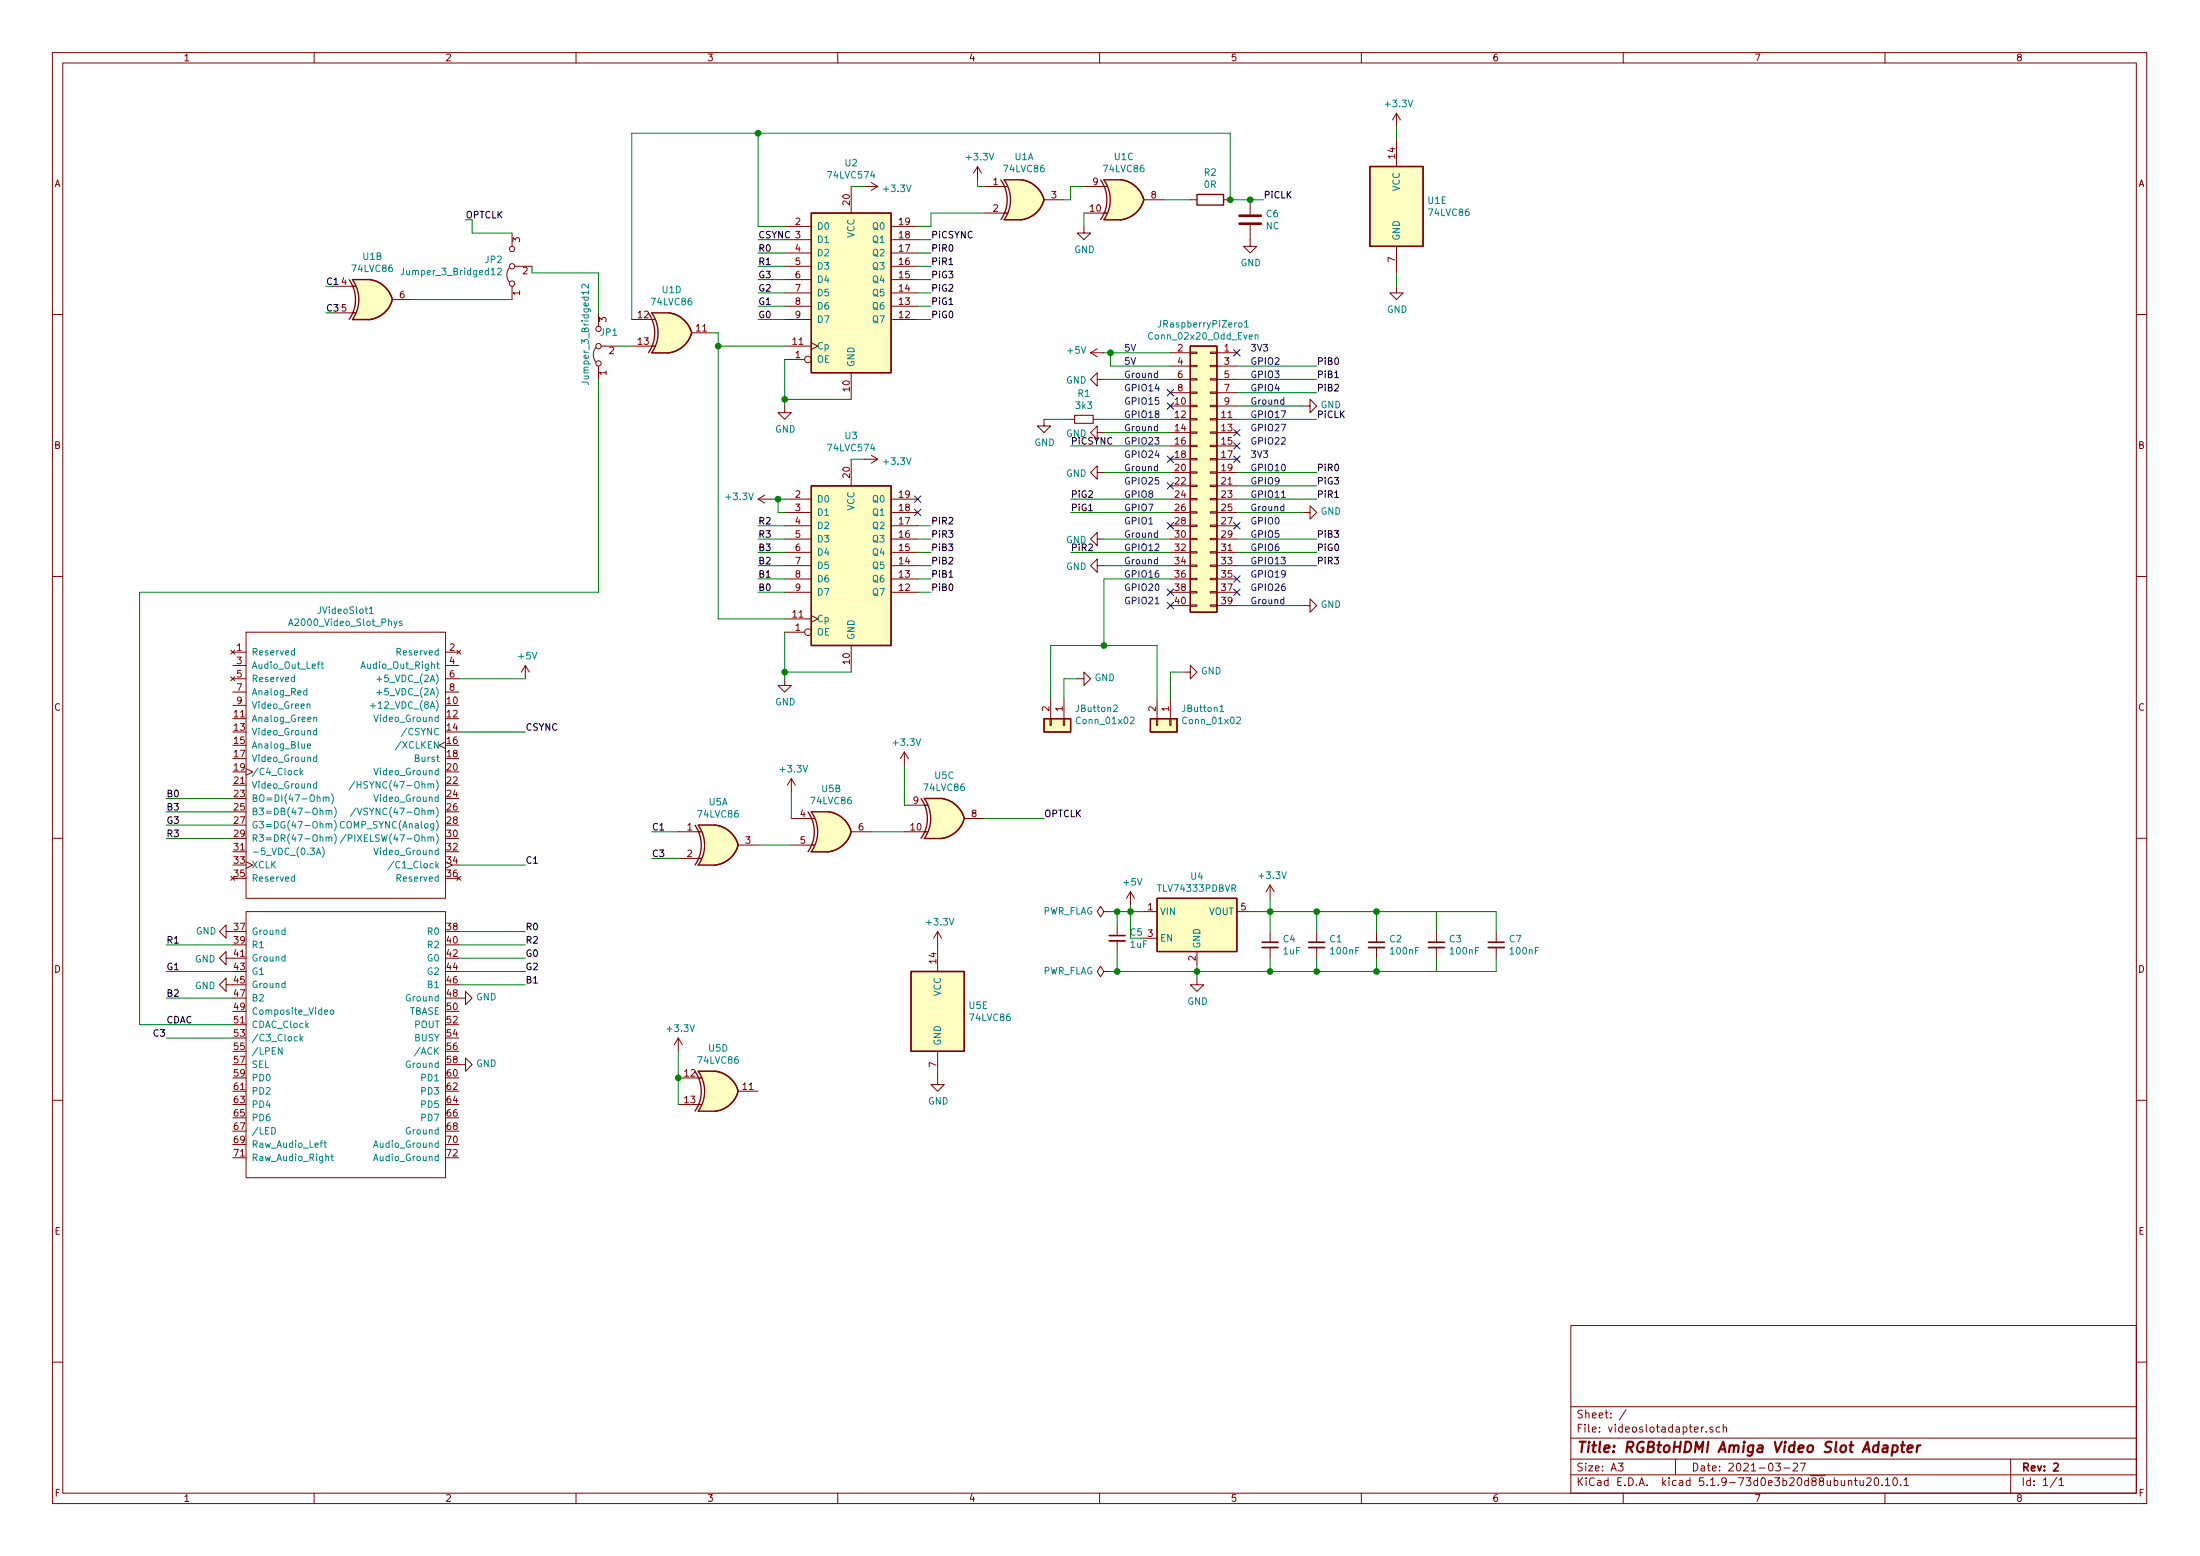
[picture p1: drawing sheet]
EESchema Schematic File Version 4
EELAYER 30 0
EELAYER END
$Descr A3 16535 11693
encoding utf-8
Sheet 1 1
Title "RGBtoHDMI Amiga Video Slot Adapter"
Date "2021-03-27"
Rev "2"
Comp ""
Comment1 ""
Comment2 ""
Comment3 ""
Comment4 ""
$EndDescr
$Comp
L power:GND #PWR0101
U 1 1
P 1750 7000
F 0 "#PWR0101" H 1750 6750 50  0001 C CNN
F 1 "GND" V 1750 6800 50  0000 C CNN
F 2 "" H 1750 7000 50  0001 C CNN
F 3 "" H 1750 7000 50  0001 C CNN
	1    1750 7000
	0    1    -1   0   
$EndComp
$Comp
L power:+5V #PWR0102
U 1 1
P 3950 5100
F 0 "#PWR0102" H 3950 4950 50  0001 C CNN
F 1 "+5V" H 3965 5273 50  0000 C CNN
F 2 "" H 3950 5100 50  0001 C CNN
F 3 "" H 3950 5100 50  0001 C CNN
	1    3950 5100
	1    0    0    -1  
$EndComp
Text Label 1250 7700 0    50   ~ 0
CDAC
Text Label 3950 7000 0    50   ~ 0
R0
Text Label 1250 7100 0    50   ~ 0
R1
Text Label 3950 7100 0    50   ~ 0
R2
Text Label 1250 6300 0    50   ~ 0
R3
Text Label 1250 6000 0    50   ~ 0
B0
Text Label 3950 7400 0    50   ~ 0
B1
Text Label 1250 7500 0    50   ~ 0
B2
Text Label 1250 6100 0    50   ~ 0
B3
Text Label 3950 7200 0    50   ~ 0
G0
Text Label 1250 7300 0    50   ~ 0
G1
Text Label 3950 7300 0    50   ~ 0
G2
Text Label 1250 6200 0    50   ~ 0
G3
Text Label 3950 5500 0    50   ~ 0
CSYNC
$Comp
L power:+5V #PWR0103
U 1 1
P 8300 2650
F 0 "#PWR0103" H 8300 2500 50  0001 C CNN
F 1 "+5V" V 8315 2778 50  0000 L CNN
F 2 "" H 8300 2650 50  0001 C CNN
F 3 "" H 8300 2650 50  0001 C CNN
	1    8300 2650
	0    -1   -1   0   
$EndComp
$Comp
L power:GND #PWR0104
U 1 1
P 8300 2850
F 0 "#PWR0104" H 8300 2600 50  0001 C CNN
F 1 "GND" V 8305 2722 50  0000 R CNN
F 2 "" H 8300 2850 50  0001 C CNN
F 3 "" H 8300 2850 50  0001 C CNN
	1    8300 2850
	0    1    1    0   
$EndComp
$Comp
L power:GND #PWR0105
U 1 1
P 9800 3050
F 0 "#PWR0105" H 9800 2800 50  0001 C CNN
F 1 "GND" V 9805 2922 50  0000 R CNN
F 2 "" H 9800 3050 50  0001 C CNN
F 3 "" H 9800 3050 50  0001 C CNN
	1    9800 3050
	0    -1   -1   0   
$EndComp
NoConn ~ 9300 2650
NoConn ~ 9300 3450
$Comp
L 74xx:74HC86 U1
U 1 1
P 7700 1500
F 0 "U1" H 7700 1825 50  0000 C CNN
F 1 "74LVC86" H 7700 1734 50  0000 C CNN
F 2 "Package_SO:TSSOP-14_4.4x5mm_P0.65mm" H 7700 1500 50  0001 C CNN
F 3 "http://www.ti.com/lit/gpn/sn74HC86" H 7700 1500 50  0001 C CNN
	1    7700 1500
	1    0    0    -1  
$EndComp
$Comp
L 74xx:74HC86 U1
U 3 1
P 8450 1500
F 0 "U1" H 8450 1825 50  0000 C CNN
F 1 "74LVC86" H 8450 1734 50  0000 C CNN
F 2 "Package_SO:TSSOP-14_4.4x5mm_P0.65mm" H 8450 1500 50  0001 C CNN
F 3 "http://www.ti.com/lit/gpn/sn74HC86" H 8450 1500 50  0001 C CNN
	3    8450 1500
	1    0    0    -1  
$EndComp
$Comp
L 74xx:74HC86 U1
U 4 1
P 5050 2500
F 0 "U1" H 5050 2825 50  0000 C CNN
F 1 "74LVC86" H 5050 2734 50  0000 C CNN
F 2 "Package_SO:TSSOP-14_4.4x5mm_P0.65mm" H 5050 2500 50  0001 C CNN
F 3 "http://www.ti.com/lit/gpn/sn74HC86" H 5050 2500 50  0001 C CNN
	4    5050 2500
	1    0    0    -1  
$EndComp
$Comp
L 74xx:74HC86 U1
U 5 1
P 10500 1550
F 0 "U1" H 10730 1596 50  0000 L CNN
F 1 "74LVC86" H 10730 1505 50  0000 L CNN
F 2 "Package_SO:TSSOP-14_4.4x5mm_P0.65mm" H 10500 1550 50  0001 C CNN
F 3 "http://www.ti.com/lit/gpn/sn74HC86" H 10500 1550 50  0001 C CNN
	5    10500 1550
	1    0    0    -1  
$EndComp
$Comp
L 74xx:74HCT574 U3
U 1 1
P 6400 4250
F 0 "U3" H 6400 5228 50  0000 C CNN
F 1 "74LVC574" H 6400 5137 50  0000 C CNN
F 2 "Package_SO:TSSOP-20_4.4x6.5mm_P0.65mm" H 6400 4250 50  0001 C CNN
F 3 "http://www.ti.com/lit/gpn/sn74HCT574" H 6400 4250 50  0001 C CNN
	1    6400 4250
	1    0    0    -1  
$EndComp
$Comp
L 74xx:74HCT574 U2
U 1 1
P 6400 2200
F 0 "U2" H 6400 3178 50  0000 C CNN
F 1 "74LVC574" H 6400 3087 50  0000 C CNN
F 2 "Package_SO:TSSOP-20_4.4x6.5mm_P0.65mm" H 6400 2200 50  0001 C CNN
F 3 "http://www.ti.com/lit/gpn/sn74HCT574" H 6400 2200 50  0001 C CNN
	1    6400 2200
	1    0    0    -1  
$EndComp
Wire Wire Line
	5400 4650 5400 2600
Wire Wire Line
	5400 2600 5900 2600
Wire Wire Line
	5400 4650 5900 4650
$Comp
L power:GND #PWR0112
U 1 1
P 5900 3050
F 0 "#PWR0112" H 5900 2800 50  0001 C CNN
F 1 "GND" H 5905 2877 50  0000 C CNN
F 2 "" H 5900 3050 50  0001 C CNN
F 3 "" H 5900 3050 50  0001 C CNN
	1    5900 3050
	1    0    0    -1  
$EndComp
Wire Wire Line
	6400 3000 5900 3000
Wire Wire Line
	5900 3000 5900 3050
Wire Wire Line
	5900 2700 5900 3000
Connection ~ 5900 3000
$Comp
L power:GND #PWR0113
U 1 1
P 5900 5100
F 0 "#PWR0113" H 5900 4850 50  0001 C CNN
F 1 "GND" H 5905 4927 50  0000 C CNN
F 2 "" H 5900 5100 50  0001 C CNN
F 3 "" H 5900 5100 50  0001 C CNN
	1    5900 5100
	1    0    0    -1  
$EndComp
Wire Wire Line
	5900 4750 5900 5050
Wire Wire Line
	6400 5050 5900 5050
Connection ~ 5900 5050
Wire Wire Line
	5900 5050 5900 5100
$Comp
L power:+3.3V #PWR0114
U 1 1
P 6500 1400
F 0 "#PWR0114" H 6500 1250 50  0001 C CNN
F 1 "+3.3V" V 6515 1528 50  0000 L CNN
F 2 "" H 6500 1400 50  0001 C CNN
F 3 "" H 6500 1400 50  0001 C CNN
	1    6500 1400
	0    1    1    0   
$EndComp
$Comp
L power:+3.3V #PWR0115
U 1 1
P 6500 3450
F 0 "#PWR0115" H 6500 3300 50  0001 C CNN
F 1 "+3.3V" V 6515 3578 50  0000 L CNN
F 2 "" H 6500 3450 50  0001 C CNN
F 3 "" H 6500 3450 50  0001 C CNN
	1    6500 3450
	0    1    1    0   
$EndComp
Wire Wire Line
	6400 3450 6500 3450
Wire Wire Line
	6400 1400 6500 1400
Text Label 5700 4450 0    50   ~ 0
B0
Text Label 5700 4350 0    50   ~ 0
B1
Text Label 5700 4250 0    50   ~ 0
B2
Text Label 5700 4150 0    50   ~ 0
B3
Text Label 5700 4050 0    50   ~ 0
R3
Text Label 5700 3950 0    50   ~ 0
R2
Text Label 5700 2000 0    50   ~ 0
R1
Text Label 5700 1900 0    50   ~ 0
R0
Text Label 5700 2400 0    50   ~ 0
G0
Text Label 5700 2300 0    50   ~ 0
G1
Text Label 5700 2200 0    50   ~ 0
G2
Text Label 5700 2100 0    50   ~ 0
G3
Connection ~ 5400 2600
Wire Wire Line
	5700 1000 5700 1700
Wire Wire Line
	5700 1700 5900 1700
Connection ~ 5700 1000
$Comp
L power:+3.3V #PWR0117
U 1 1
P 5800 3750
F 0 "#PWR0117" H 5800 3600 50  0001 C CNN
F 1 "+3.3V" V 5815 3878 50  0000 L CNN
F 2 "" H 5800 3750 50  0001 C CNN
F 3 "" H 5800 3750 50  0001 C CNN
	1    5800 3750
	0    -1   -1   0   
$EndComp
Wire Wire Line
	5700 2100 5900 2100
Wire Wire Line
	5700 2200 5900 2200
Wire Wire Line
	5700 2300 5900 2300
Wire Wire Line
	5700 2400 5900 2400
Wire Wire Line
	5700 3950 5900 3950
Wire Wire Line
	5700 4050 5900 4050
Wire Wire Line
	5700 4150 5900 4150
Wire Wire Line
	5700 4250 5900 4250
Wire Wire Line
	5700 4350 5900 4350
Wire Wire Line
	5700 4450 5900 4450
Text Label 5700 1800 0    50   ~ 0
CSYNC
Wire Wire Line
	5700 2000 5900 2000
Text Label 7000 2400 0    50   ~ 0
PiG0
Text Label 7000 2300 0    50   ~ 0
PiG1
Text Label 7000 2200 0    50   ~ 0
PiG2
Text Label 7000 2100 0    50   ~ 0
PiG3
Text Label 7000 1800 0    50   ~ 0
PiCSYNC
Wire Wire Line
	6900 1700 7000 1700
Wire Wire Line
	6900 2000 7000 2000
Wire Wire Line
	6900 2100 7000 2100
Wire Wire Line
	6900 2200 7000 2200
Wire Wire Line
	6900 2300 7000 2300
Wire Wire Line
	6900 2400 7000 2400
Text Label 7000 1900 0    50   ~ 0
PiR0
Text Label 7000 2000 0    50   ~ 0
PiR1
Text Label 7000 3950 0    50   ~ 0
PiR2
Text Label 7000 4050 0    50   ~ 0
PiR3
Text Label 7000 4150 0    50   ~ 0
PiB3
Text Label 7000 4250 0    50   ~ 0
PiB2
Text Label 7000 4350 0    50   ~ 0
PiB1
Text Label 7000 4450 0    50   ~ 0
PiB0
Wire Wire Line
	6900 3950 7000 3950
Wire Wire Line
	6900 4050 7000 4050
Wire Wire Line
	6900 4150 7000 4150
Wire Wire Line
	6900 4250 7000 4250
Wire Wire Line
	6900 4350 7000 4350
Wire Wire Line
	6900 4450 7000 4450
Text Label 9500 1500 0    50   ~ 0
PiCLK
Text Label 9900 4250 0    50   ~ 0
PiR3
Text Label 8050 4150 0    50   ~ 0
PiR2
Text Label 9900 3750 0    50   ~ 0
PiR1
Text Label 9900 3550 0    50   ~ 0
PiR0
Text Label 9900 3650 0    50   ~ 0
PiG3
Text Label 8050 3750 0    50   ~ 0
PiG2
Text Label 8050 3850 0    50   ~ 0
PiG1
Text Label 9900 4150 0    50   ~ 0
PiG0
Text Label 9900 4050 0    50   ~ 0
PiB3
Text Label 9900 2950 0    50   ~ 0
PiB2
Text Label 9900 2850 0    50   ~ 0
PiB1
Text Label 9900 2750 0    50   ~ 0
PiB0
Text Notes 9400 2650 0    50   ~ 0
3V3
Text Label 8050 3350 0    50   ~ 0
PiCSYNC
Text Label 9900 3150 0    50   ~ 0
PiCLK
NoConn ~ 9300 3250
$Comp
L Regulator_Linear:MIC5504-3.3YM5 U4
U 1 1
P 9000 6950
F 0 "U4" H 9000 7317 50  0000 C CNN
F 1 "TLV74333PDBVR" H 9000 7226 50  0000 C CNN
F 2 "Package_TO_SOT_SMD:SOT-23-5_HandSoldering" H 9000 6550 50  0001 C CNN
F 3 "http://ww1.microchip.com/downloads/en/DeviceDoc/MIC550X.pdf" H 8750 7200 50  0001 C CNN
	1    9000 6950
	1    0    0    -1  
$EndComp
$Comp
L power:GND #PWR0120
U 1 1
P 10500 2150
F 0 "#PWR0120" H 10500 1900 50  0001 C CNN
F 1 "GND" H 10505 1977 50  0000 C CNN
F 2 "" H 10500 2150 50  0001 C CNN
F 3 "" H 10500 2150 50  0001 C CNN
	1    10500 2150
	1    0    0    -1  
$EndComp
$Comp
L power:+3.3V #PWR0121
U 1 1
P 10500 950
F 0 "#PWR0121" H 10500 800 50  0001 C CNN
F 1 "+3.3V" H 10515 1123 50  0000 C CNN
F 2 "" H 10500 950 50  0001 C CNN
F 3 "" H 10500 950 50  0001 C CNN
	1    10500 950 
	1    0    0    -1  
$EndComp
Wire Wire Line
	10500 950  10500 1050
Wire Wire Line
	10500 2050 10500 2150
$Comp
L power:+5V #PWR0122
U 1 1
P 8500 6800
F 0 "#PWR0122" H 8500 6650 50  0001 C CNN
F 1 "+5V" H 8515 6973 50  0000 C CNN
F 2 "" H 8500 6800 50  0001 C CNN
F 3 "" H 8500 6800 50  0001 C CNN
	1    8500 6800
	1    0    0    -1  
$EndComp
Wire Wire Line
	8500 6800 8500 6850
Wire Wire Line
	8500 6850 8600 6850
$Comp
L power:GND #PWR0123
U 1 1
P 9000 7350
F 0 "#PWR0123" H 9000 7100 50  0001 C CNN
F 1 "GND" H 9005 7177 50  0000 C CNN
F 2 "" H 9000 7350 50  0001 C CNN
F 3 "" H 9000 7350 50  0001 C CNN
	1    9000 7350
	1    0    0    -1  
$EndComp
Wire Wire Line
	9000 7250 9000 7300
Wire Wire Line
	8600 7050 8500 7050
Wire Wire Line
	8500 7050 8500 6850
Connection ~ 8500 6850
Wire Wire Line
	9000 7300 9550 7300
Connection ~ 9000 7300
Wire Wire Line
	9000 7300 9000 7350
$Comp
L Device:C_Small C4
U 1 1
P 9550 7100
F 0 "C4" H 9642 7146 50  0000 L CNN
F 1 "1uF" H 9642 7055 50  0000 L CNN
F 2 "Capacitor_SMD:C_0805_2012Metric_Pad1.18x1.45mm_HandSolder" H 9550 7100 50  0001 C CNN
F 3 "~" H 9550 7100 50  0001 C CNN
	1    9550 7100
	1    0    0    -1  
$EndComp
$Comp
L Device:C_Small C1
U 1 1
P 9900 7100
F 0 "C1" H 9992 7146 50  0000 L CNN
F 1 "100nF" H 9992 7055 50  0000 L CNN
F 2 "Capacitor_SMD:C_0603_1608Metric_Pad1.08x0.95mm_HandSolder" H 9900 7100 50  0001 C CNN
F 3 "~" H 9900 7100 50  0001 C CNN
	1    9900 7100
	1    0    0    -1  
$EndComp
$Comp
L Device:C_Small C2
U 1 1
P 10350 7100
F 0 "C2" H 10442 7146 50  0000 L CNN
F 1 "100nF" H 10442 7055 50  0000 L CNN
F 2 "Capacitor_SMD:C_0603_1608Metric_Pad1.08x0.95mm_HandSolder" H 10350 7100 50  0001 C CNN
F 3 "~" H 10350 7100 50  0001 C CNN
	1    10350 7100
	1    0    0    -1  
$EndComp
$Comp
L Device:C_Small C3
U 1 1
P 10800 7100
F 0 "C3" H 10892 7146 50  0000 L CNN
F 1 "100nF" H 10892 7055 50  0000 L CNN
F 2 "Capacitor_SMD:C_0603_1608Metric_Pad1.08x0.95mm_HandSolder" H 10800 7100 50  0001 C CNN
F 3 "~" H 10800 7100 50  0001 C CNN
	1    10800 7100
	1    0    0    -1  
$EndComp
Wire Wire Line
	9400 6850 9550 6850
Wire Wire Line
	9550 6850 9550 7000
Wire Wire Line
	9550 7200 9550 7300
Connection ~ 9550 7300
Wire Wire Line
	9550 6850 9900 6850
Wire Wire Line
	9900 6850 9900 7000
Connection ~ 9550 6850
Wire Wire Line
	9900 7300 9900 7200
Wire Wire Line
	9550 7300 9900 7300
Wire Wire Line
	9900 6850 10350 6850
Wire Wire Line
	10350 6850 10350 7000
Connection ~ 9900 6850
Wire Wire Line
	10350 7200 10350 7300
Wire Wire Line
	10350 7300 9900 7300
Connection ~ 9900 7300
Wire Wire Line
	10350 6850 10800 6850
Wire Wire Line
	10800 6850 10800 7000
Connection ~ 10350 6850
Wire Wire Line
	10800 7200 10800 7300
Wire Wire Line
	10800 7300 10350 7300
Connection ~ 10350 7300
$Comp
L power:+3.3V #PWR0124
U 1 1
P 9550 6750
F 0 "#PWR0124" H 9550 6600 50  0001 C CNN
F 1 "+3.3V" H 9565 6923 50  0000 C CNN
F 2 "" H 9550 6750 50  0001 C CNN
F 3 "" H 9550 6750 50  0001 C CNN
	1    9550 6750
	1    0    0    -1  
$EndComp
Wire Wire Line
	9550 6750 9550 6850
$Comp
L power:PWR_FLAG #FLG0101
U 1 1
P 8350 7300
F 0 "#FLG0101" H 8350 7375 50  0001 C CNN
F 1 "PWR_FLAG" V 8350 7428 50  0000 L CNN
F 2 "" H 8350 7300 50  0001 C CNN
F 3 "~" H 8350 7300 50  0001 C CNN
	1    8350 7300
	0    -1   -1   0   
$EndComp
$Comp
L power:PWR_FLAG #FLG0102
U 1 1
P 8350 6850
F 0 "#FLG0102" H 8350 6925 50  0001 C CNN
F 1 "PWR_FLAG" V 8350 6978 50  0000 L CNN
F 2 "" H 8350 6850 50  0001 C CNN
F 3 "~" H 8350 6850 50  0001 C CNN
	1    8350 6850
	0    -1   -1   0   
$EndComp
Wire Wire Line
	8350 6850 8400 6850
Wire Wire Line
	8350 7300 8400 7300
NoConn ~ 8800 3450
Wire Wire Line
	3450 5500 3950 5500
Wire Wire Line
	3450 7100 3950 7100
Wire Wire Line
	3450 7000 3950 7000
Text Notes 8450 2650 0    50   ~ 0
5V
Text Notes 8450 2750 0    50   ~ 0
5V
Text Notes 8450 2850 0    50   ~ 0
Ground
Text Notes 8450 2950 0    50   ~ 0
GPIO14
Text Notes 8450 3050 0    50   ~ 0
GPIO15
Text Notes 8450 3150 0    50   ~ 0
GPIO18
Text Notes 8450 3250 0    50   ~ 0
Ground
Text Notes 8450 3350 0    50   ~ 0
GPIO23
Text Notes 8450 3450 0    50   ~ 0
GPIO24
Text Notes 8450 3550 0    50   ~ 0
Ground
Text Notes 8450 3650 0    50   ~ 0
GPIO25
Text Notes 8450 3750 0    50   ~ 0
GPIO8
Text Notes 8450 3850 0    50   ~ 0
GPIO7
Text Notes 8450 3950 0    50   ~ 0
GPIO1
Text Notes 8450 4150 0    50   ~ 0
GPIO12
Text Notes 8450 4250 0    50   ~ 0
Ground
Text Notes 8450 4350 0    50   ~ 0
GPIO16
Text Notes 8450 4550 0    50   ~ 0
GPIO21
Text Notes 8450 4450 0    50   ~ 0
GPIO20
Text Notes 8450 4050 0    50   ~ 0
Ground
Text Notes 9400 2750 0    50   ~ 0
GPIO2
Text Notes 9400 2850 0    50   ~ 0
GPIO3
Text Notes 9400 2950 0    50   ~ 0
GPIO4
Text Notes 9400 3050 0    50   ~ 0
Ground
Text Notes 9400 3150 0    50   ~ 0
GPIO17
Text Notes 9400 3250 0    50   ~ 0
GPIO27
Text Notes 9400 3350 0    50   ~ 0
GPIO22
Text Notes 9400 3450 0    50   ~ 0
3V3
Text Notes 9400 3550 0    50   ~ 0
GPIO10
Text Notes 9400 3650 0    50   ~ 0
GPIO9
Text Notes 9400 3750 0    50   ~ 0
GPIO11
Text Notes 9400 3850 0    50   ~ 0
Ground
Text Notes 9400 3950 0    50   ~ 0
GPIO0
Text Notes 9400 4050 0    50   ~ 0
GPIO5
Text Notes 9400 4150 0    50   ~ 0
GPIO6
Text Notes 9400 4250 0    50   ~ 0
GPIO13
Text Notes 9400 4350 0    50   ~ 0
GPIO19
Text Notes 9400 4450 0    50   ~ 0
GPIO26
Text Notes 9400 4550 0    50   ~ 0
Ground
Wire Wire Line
	8300 2850 8800 2850
Wire Wire Line
	8800 2650 8350 2650
Wire Wire Line
	8800 2750 8350 2750
Wire Wire Line
	8350 2750 8350 2650
Connection ~ 8350 2650
Wire Wire Line
	8350 2650 8300 2650
Wire Wire Line
	9300 3050 9800 3050
Wire Wire Line
	9300 3150 9900 3150
NoConn ~ 8800 2950
NoConn ~ 8800 3050
NoConn ~ 9300 3350
NoConn ~ 8800 4550
NoConn ~ 8800 3650
Wire Wire Line
	8050 3350 8800 3350
Wire Wire Line
	8050 3750 8800 3750
Wire Wire Line
	8050 3850 8800 3850
Wire Wire Line
	8050 4150 8800 4150
NoConn ~ 8800 3950
Wire Wire Line
	9300 4250 9900 4250
Wire Wire Line
	9300 4150 9900 4150
Wire Wire Line
	9300 4050 9900 4050
NoConn ~ 9300 3950
Wire Wire Line
	9300 3750 9900 3750
Wire Wire Line
	9300 3650 9900 3650
Wire Wire Line
	9300 3550 9900 3550
$Comp
L Device:R_Small R1
U 1 1
P 8150 3150
F 0 "R1" V 7954 3150 50  0000 C CNN
F 1 "3k3" V 8045 3150 50  0000 C CNN
F 2 "Resistor_SMD:R_0805_2012Metric_Pad1.20x1.40mm_HandSolder" H 8150 3150 50  0001 C CNN
F 3 "~" H 8150 3150 50  0001 C CNN
	1    8150 3150
	0    1    1    0   
$EndComp
$Comp
L power:GND #PWR0106
U 1 1
P 7850 3150
F 0 "#PWR0106" H 7850 2900 50  0001 C CNN
F 1 "GND" H 7855 2977 50  0000 C CNN
F 2 "" H 7850 3150 50  0001 C CNN
F 3 "" H 7850 3150 50  0001 C CNN
	1    7850 3150
	1    0    0    -1  
$EndComp
Wire Wire Line
	7850 3150 8050 3150
Wire Wire Line
	8250 3150 8800 3150
NoConn ~ 8800 4450
NoConn ~ 9300 4350
Wire Wire Line
	9300 2750 9900 2750
Wire Wire Line
	9300 2850 9900 2850
Wire Wire Line
	9300 2950 9900 2950
Wire Wire Line
	8000 1500 8050 1500
Wire Wire Line
	6900 1800 7000 1800
Wire Wire Line
	6900 1900 7000 1900
Wire Wire Line
	5700 1800 5900 1800
Wire Wire Line
	5700 1900 5900 1900
Wire Wire Line
	5800 3750 5850 3750
Wire Wire Line
	5850 3750 5850 3850
Wire Wire Line
	5850 3850 5900 3850
Connection ~ 5850 3750
Wire Wire Line
	5850 3750 5900 3750
NoConn ~ 6900 3750
NoConn ~ 6900 3850
$Comp
L power:+3.3V #PWR0107
U 1 1
P 7350 1350
F 0 "#PWR0107" H 7350 1200 50  0001 C CNN
F 1 "+3.3V" H 7365 1523 50  0000 C CNN
F 2 "" H 7350 1350 50  0001 C CNN
F 3 "" H 7350 1350 50  0001 C CNN
	1    7350 1350
	1    0    0    -1  
$EndComp
Wire Wire Line
	7400 1600 7000 1600
Wire Wire Line
	7000 1600 7000 1700
Wire Wire Line
	7350 1350 7350 1400
Wire Wire Line
	7350 1400 7400 1400
$Comp
L Connector_Generic:Conn_01x02 JButton1
U 1 1
P 8800 5450
F 0 "JButton1" V 8673 5530 50  0000 L CNN
F 1 "Conn_01x02" V 8764 5530 50  0000 L CNN
F 2 "Connector_PinHeader_2.54mm:PinHeader_1x02_P2.54mm_Horizontal" H 8800 5450 50  0001 C CNN
F 3 "~" H 8800 5450 50  0001 C CNN
	1    8800 5450
	0    1    1    0   
$EndComp
$Comp
L power:GND #PWR0109
U 1 1
P 8900 5050
F 0 "#PWR0109" H 8900 4800 50  0001 C CNN
F 1 "GND" V 8905 4922 50  0000 R CNN
F 2 "" H 8900 5050 50  0001 C CNN
F 3 "" H 8900 5050 50  0001 C CNN
	1    8900 5050
	0    -1   -1   0   
$EndComp
Wire Wire Line
	8800 5250 8800 5050
Wire Wire Line
	8800 5050 8900 5050
Wire Wire Line
	8700 5250 8700 4850
Wire Wire Line
	8800 4350 8300 4350
Wire Wire Line
	8300 4350 8300 4850
Wire Wire Line
	8300 4850 8700 4850
NoConn ~ 9300 4450
$Comp
L power:GND #PWR0108
U 1 1
P 8150 1700
F 0 "#PWR0108" H 8150 1450 50  0001 C CNN
F 1 "GND" H 8155 1527 50  0000 C CNN
F 2 "" H 8150 1700 50  0001 C CNN
F 3 "" H 8150 1700 50  0001 C CNN
	1    8150 1700
	1    0    0    -1  
$EndComp
Wire Wire Line
	8050 1500 8050 1400
Wire Wire Line
	8050 1400 8150 1400
Wire Wire Line
	8150 1700 8150 1600
Wire Wire Line
	5350 2500 5400 2500
Wire Wire Line
	5400 2500 5400 2600
Wire Wire Line
	4750 2400 4750 1000
Wire Wire Line
	4750 1000 5700 1000
Wire Wire Line
	4500 2350 4500 2050
Wire Wire Line
	2450 2150 2500 2150
$Comp
L Jumper:Jumper_3_Bridged12 JP1
U 1 1
P 4500 2600
F 0 "JP1" V 4600 2450 50  0000 L CNN
F 1 "Jumper_3_Bridged12" H 4200 2700 50  0000 L CNN
F 2 "Connector_PinHeader_2.54mm:PinHeader_1x03_P2.54mm_Horizontal" H 4500 2600 50  0001 C CNN
F 3 "~" H 4500 2600 50  0001 C CNN
	1    4500 2600
	0    -1   -1   0   
$EndComp
Wire Wire Line
	4650 2600 4750 2600
$Comp
L amiga-conn:A2000_Video_Slot_Phys JVideoSlot1
U 1 1
P 2600 6800
F 0 "JVideoSlot1" H 2600 9015 50  0000 C CNN
F 1 "A2000_Video_Slot_Phys" H 2600 8924 50  0000 C CNN
F 2 "amiga-conn:A2000_Video_Slot" H 2700 7500 50  0001 C CNN
F 3 "" H 2700 7500 50  0001 C CNN
	1    2600 6800
	1    0    0    -1  
$EndComp
Wire Wire Line
	3450 7200 3950 7200
Wire Wire Line
	3450 7300 3950 7300
Wire Wire Line
	3450 7400 3950 7400
Wire Wire Line
	1250 7100 1750 7100
Wire Wire Line
	1250 7300 1750 7300
Wire Wire Line
	1250 7500 1750 7500
Wire Wire Line
	1250 6300 1750 6300
Wire Wire Line
	1250 6200 1750 6200
Wire Wire Line
	1250 6100 1750 6100
Wire Wire Line
	1250 6000 1750 6000
Wire Wire Line
	3450 5100 3950 5100
Wire Wire Line
	1250 7800 1750 7800
Text Label 3950 6500 0    50   ~ 0
C1
Text Label 1250 7800 2    50   ~ 0
C3
Wire Wire Line
	4500 2850 4500 4450
Wire Wire Line
	4500 4450 1050 4450
Wire Wire Line
	1050 4450 1050 7700
Wire Wire Line
	1050 7700 1750 7700
$Comp
L Connector_Generic:Conn_01x02 JButton2
U 1 1
P 8000 5450
F 0 "JButton2" V 7873 5530 50  0000 L CNN
F 1 "Conn_01x02" V 7964 5530 50  0000 L CNN
F 2 "Connector_PinHeader_2.54mm:PinHeader_1x02_P2.54mm_Horizontal" H 8000 5450 50  0001 C CNN
F 3 "~" H 8000 5450 50  0001 C CNN
	1    8000 5450
	0    1    1    0   
$EndComp
$Comp
L power:GND #PWR0119
U 1 1
P 8100 5100
F 0 "#PWR0119" H 8100 4850 50  0001 C CNN
F 1 "GND" V 8105 4972 50  0000 R CNN
F 2 "" H 8100 5100 50  0001 C CNN
F 3 "" H 8100 5100 50  0001 C CNN
	1    8100 5100
	0    -1   -1   0   
$EndComp
Wire Wire Line
	8000 5100 8100 5100
Wire Wire Line
	8000 5250 8000 5100
Wire Wire Line
	8300 4850 7900 4850
Wire Wire Line
	7900 4850 7900 5250
Connection ~ 8300 4850
Wire Wire Line
	3450 6500 3950 6500
$Comp
L power:GND #PWR0126
U 1 1
P 9800 3850
F 0 "#PWR0126" H 9800 3600 50  0001 C CNN
F 1 "GND" V 9805 3722 50  0000 R CNN
F 2 "" H 9800 3850 50  0001 C CNN
F 3 "" H 9800 3850 50  0001 C CNN
	1    9800 3850
	0    -1   -1   0   
$EndComp
Wire Wire Line
	9300 3850 9800 3850
$Comp
L Connector_Generic:Conn_02x20_Odd_Even JRaspberryPiZero1
U 1 1
P 9100 3550
F 0 "JRaspberryPiZero1" H 9150 4667 50  0000 C CNN
F 1 "Conn_02x20_Odd_Even" H 9150 4576 50  0000 C CNN
F 2 "Connector_PinSocket_2.54mm:PinSocket_2x20_P2.54mm_Vertical" H 9100 3550 50  0001 C CNN
F 3 "~" H 9100 3550 50  0001 C CNN
	1    9100 3550
	-1   0    0    -1  
$EndComp
$Comp
L power:GND #PWR0127
U 1 1
P 9800 4550
F 0 "#PWR0127" H 9800 4300 50  0001 C CNN
F 1 "GND" V 9805 4422 50  0000 R CNN
F 2 "" H 9800 4550 50  0001 C CNN
F 3 "" H 9800 4550 50  0001 C CNN
	1    9800 4550
	0    -1   -1   0   
$EndComp
Wire Wire Line
	9800 4550 9300 4550
$Comp
L power:GND #PWR0128
U 1 1
P 8300 3250
F 0 "#PWR0128" H 8300 3000 50  0001 C CNN
F 1 "GND" V 8305 3122 50  0000 R CNN
F 2 "" H 8300 3250 50  0001 C CNN
F 3 "" H 8300 3250 50  0001 C CNN
	1    8300 3250
	0    1    1    0   
$EndComp
$Comp
L power:GND #PWR0129
U 1 1
P 8300 3550
F 0 "#PWR0129" H 8300 3300 50  0001 C CNN
F 1 "GND" V 8305 3422 50  0000 R CNN
F 2 "" H 8300 3550 50  0001 C CNN
F 3 "" H 8300 3550 50  0001 C CNN
	1    8300 3550
	0    1    1    0   
$EndComp
$Comp
L power:GND #PWR0130
U 1 1
P 8300 4050
F 0 "#PWR0130" H 8300 3800 50  0001 C CNN
F 1 "GND" V 8305 3922 50  0000 R CNN
F 2 "" H 8300 4050 50  0001 C CNN
F 3 "" H 8300 4050 50  0001 C CNN
	1    8300 4050
	0    1    1    0   
$EndComp
$Comp
L power:GND #PWR0131
U 1 1
P 8300 4250
F 0 "#PWR0131" H 8300 4000 50  0001 C CNN
F 1 "GND" V 8305 4122 50  0000 R CNN
F 2 "" H 8300 4250 50  0001 C CNN
F 3 "" H 8300 4250 50  0001 C CNN
	1    8300 4250
	0    1    1    0   
$EndComp
Wire Wire Line
	8300 3250 8800 3250
Wire Wire Line
	8300 3550 8800 3550
Wire Wire Line
	8300 4050 8800 4050
Wire Wire Line
	8300 4250 8800 4250
$Comp
L Device:C_Small C5
U 1 1
P 8400 7050
F 0 "C5" H 8492 7096 50  0000 L CNN
F 1 "1uF" H 8492 7005 50  0000 L CNN
F 2 "Capacitor_SMD:C_0805_2012Metric_Pad1.18x1.45mm_HandSolder" H 8400 7050 50  0001 C CNN
F 3 "~" H 8400 7050 50  0001 C CNN
	1    8400 7050
	1    0    0    -1  
$EndComp
Wire Wire Line
	8400 6950 8400 6850
Connection ~ 8400 6850
Wire Wire Line
	8400 6850 8500 6850
Wire Wire Line
	8400 7150 8400 7300
Connection ~ 8400 7300
Wire Wire Line
	8400 7300 9000 7300
Text Label 2450 2150 0    50   ~ 0
C1
Text Label 2450 2350 0    50   ~ 0
C3
Wire Wire Line
	2450 2350 2500 2350
$Comp
L power:GND #PWR0110
U 1 1
P 3450 7500
F 0 "#PWR0110" H 3450 7250 50  0001 C CNN
F 1 "GND" V 3455 7372 50  0000 R CNN
F 2 "" H 3450 7500 50  0001 C CNN
F 3 "" H 3450 7500 50  0001 C CNN
	1    3450 7500
	0    -1   -1   0   
$EndComp
$Comp
L power:GND #PWR0111
U 1 1
P 3450 8000
F 0 "#PWR0111" H 3450 7750 50  0001 C CNN
F 1 "GND" V 3455 7872 50  0000 R CNN
F 2 "" H 3450 8000 50  0001 C CNN
F 3 "" H 3450 8000 50  0001 C CNN
	1    3450 8000
	0    -1   -1   0   
$EndComp
$Comp
L power:GND #PWR0116
U 1 1
P 1750 7200
F 0 "#PWR0116" H 1750 6950 50  0001 C CNN
F 1 "GND" V 1755 7072 50  0000 R CNN
F 2 "" H 1750 7200 50  0001 C CNN
F 3 "" H 1750 7200 50  0001 C CNN
	1    1750 7200
	0    1    1    0   
$EndComp
$Comp
L power:GND #PWR0118
U 1 1
P 1750 7400
F 0 "#PWR0118" H 1750 7150 50  0001 C CNN
F 1 "GND" V 1755 7272 50  0000 R CNN
F 2 "" H 1750 7400 50  0001 C CNN
F 3 "" H 1750 7400 50  0001 C CNN
	1    1750 7400
	0    1    1    0   
$EndComp
$Comp
L Device:R R2
U 1 1
P 9100 1500
F 0 "R2" V 8893 1500 50  0000 C CNN
F 1 "0R" V 8984 1500 50  0000 C CNN
F 2 "Resistor_SMD:R_0603_1608Metric_Pad0.98x0.95mm_HandSolder" V 9030 1500 50  0001 C CNN
F 3 "~" H 9100 1500 50  0001 C CNN
	1    9100 1500
	0    1    1    0   
$EndComp
Wire Wire Line
	8950 1500 8750 1500
Wire Wire Line
	9250 1000 9250 1500
Wire Wire Line
	5700 1000 9250 1000
Wire Wire Line
	9250 1500 9400 1500
Connection ~ 9250 1500
$Comp
L Device:C C6
U 1 1
P 9400 1650
F 0 "C6" H 9515 1696 50  0000 L CNN
F 1 "NC" H 9515 1605 50  0000 L CNN
F 2 "Capacitor_SMD:C_0603_1608Metric_Pad1.08x0.95mm_HandSolder" H 9438 1500 50  0001 C CNN
F 3 "~" H 9400 1650 50  0001 C CNN
	1    9400 1650
	1    0    0    -1  
$EndComp
Connection ~ 9400 1500
Wire Wire Line
	9400 1500 9500 1500
$Comp
L power:GND #PWR0125
U 1 1
P 9400 1800
F 0 "#PWR0125" H 9400 1550 50  0001 C CNN
F 1 "GND" H 9405 1627 50  0000 C CNN
F 2 "" H 9400 1800 50  0001 C CNN
F 3 "" H 9400 1800 50  0001 C CNN
	1    9400 1800
	1    0    0    -1  
$EndComp
$Comp
L 74xx:74HC86 U5
U 1 1
P 5400 6350
F 0 "U5" H 5400 6675 50  0000 C CNN
F 1 "74LVC86" H 5400 6584 50  0000 C CNN
F 2 "Package_SO:TSSOP-14_4.4x5mm_P0.65mm" H 5400 6350 50  0001 C CNN
F 3 "http://www.ti.com/lit/gpn/sn74HC86" H 5400 6350 50  0001 C CNN
	1    5400 6350
	1    0    0    -1  
$EndComp
$Comp
L 74xx:74HC86 U5
U 2 1
P 6250 6250
F 0 "U5" H 6250 6575 50  0000 C CNN
F 1 "74LVC86" H 6250 6484 50  0000 C CNN
F 2 "Package_SO:TSSOP-14_4.4x5mm_P0.65mm" H 6250 6250 50  0001 C CNN
F 3 "http://www.ti.com/lit/gpn/sn74HC86" H 6250 6250 50  0001 C CNN
	2    6250 6250
	1    0    0    -1  
$EndComp
$Comp
L 74xx:74HC86 U5
U 3 1
P 7100 6150
F 0 "U5" H 7100 6475 50  0000 C CNN
F 1 "74LVC86" H 7100 6384 50  0000 C CNN
F 2 "Package_SO:TSSOP-14_4.4x5mm_P0.65mm" H 7100 6150 50  0001 C CNN
F 3 "http://www.ti.com/lit/gpn/sn74HC86" H 7100 6150 50  0001 C CNN
	3    7100 6150
	1    0    0    -1  
$EndComp
$Comp
L 74xx:74HC86 U5
U 4 1
P 5400 8200
F 0 "U5" H 5400 8525 50  0000 C CNN
F 1 "74LVC86" H 5400 8434 50  0000 C CNN
F 2 "Package_SO:TSSOP-14_4.4x5mm_P0.65mm" H 5400 8200 50  0001 C CNN
F 3 "http://www.ti.com/lit/gpn/sn74HC86" H 5400 8200 50  0001 C CNN
	4    5400 8200
	1    0    0    -1  
$EndComp
$Comp
L 74xx:74HC86 U5
U 5 1
P 7050 7600
F 0 "U5" H 7280 7646 50  0000 L CNN
F 1 "74LVC86" H 7280 7555 50  0000 L CNN
F 2 "Package_SO:TSSOP-14_4.4x5mm_P0.65mm" H 7050 7600 50  0001 C CNN
F 3 "http://www.ti.com/lit/gpn/sn74HC86" H 7050 7600 50  0001 C CNN
	5    7050 7600
	1    0    0    -1  
$EndComp
$Comp
L power:GND #PWR0132
U 1 1
P 7050 8100
F 0 "#PWR0132" H 7050 7850 50  0001 C CNN
F 1 "GND" H 7055 7927 50  0000 C CNN
F 2 "" H 7050 8100 50  0001 C CNN
F 3 "" H 7050 8100 50  0001 C CNN
	1    7050 8100
	1    0    0    -1  
$EndComp
$Comp
L power:+3.3V #PWR0133
U 1 1
P 7050 7100
F 0 "#PWR0133" H 7050 6950 50  0001 C CNN
F 1 "+3.3V" H 7065 7273 50  0000 C CNN
F 2 "" H 7050 7100 50  0001 C CNN
F 3 "" H 7050 7100 50  0001 C CNN
	1    7050 7100
	1    0    0    -1  
$EndComp
Text Label 4900 6250 0    50   ~ 0
C1
Text Label 4900 6450 0    50   ~ 0
C3
Wire Wire Line
	5100 6250 4900 6250
Wire Wire Line
	4900 6450 5100 6450
Wire Wire Line
	5950 6350 5700 6350
$Comp
L power:+3.3V #PWR0134
U 1 1
P 5950 5950
F 0 "#PWR0134" H 5950 5800 50  0001 C CNN
F 1 "+3.3V" H 5965 6123 50  0000 C CNN
F 2 "" H 5950 5950 50  0001 C CNN
F 3 "" H 5950 5950 50  0001 C CNN
	1    5950 5950
	1    0    0    -1  
$EndComp
Wire Wire Line
	5950 5950 5950 6150
Wire Wire Line
	6800 6250 6550 6250
$Comp
L power:+3.3V #PWR0135
U 1 1
P 6800 5750
F 0 "#PWR0135" H 6800 5600 50  0001 C CNN
F 1 "+3.3V" H 6815 5923 50  0000 C CNN
F 2 "" H 6800 5750 50  0001 C CNN
F 3 "" H 6800 5750 50  0001 C CNN
	1    6800 5750
	1    0    0    -1  
$EndComp
Wire Wire Line
	6800 5750 6800 6050
Wire Wire Line
	7400 6150 7850 6150
Text Label 7850 6150 0    50   ~ 0
OPTCLK
$Comp
L power:+3.3V #PWR0136
U 1 1
P 5100 7900
F 0 "#PWR0136" H 5100 7750 50  0001 C CNN
F 1 "+3.3V" H 5115 8073 50  0000 C CNN
F 2 "" H 5100 7900 50  0001 C CNN
F 3 "" H 5100 7900 50  0001 C CNN
	1    5100 7900
	1    0    0    -1  
$EndComp
Wire Wire Line
	5100 7900 5100 8100
Wire Wire Line
	5100 8300 5100 8100
Connection ~ 5100 8100
$Comp
L Jumper:Jumper_3_Bridged12 JP2
U 1 1
P 3850 2000
F 0 "JP2" V 3896 2067 50  0000 L CNN
F 1 "Jumper_3_Bridged12" V 3805 2067 50  0000 L CNN
F 2 "Jumper:SolderJumper-3_P1.3mm_Open_Pad1.0x1.5mm" H 3850 2000 50  0001 C CNN
F 3 "~" H 3850 2000 50  0001 C CNN
	1    3850 2000
	0    -1   -1   0   
$EndComp
$Comp
L 74xx:74HC86 U1
U 2 1
P 2800 2250
F 0 "U1" H 2800 2575 50  0000 C CNN
F 1 "74LVC86" H 2800 2484 50  0000 C CNN
F 2 "Package_SO:TSSOP-14_4.4x5mm_P0.65mm" H 2800 2250 50  0001 C CNN
F 3 "http://www.ti.com/lit/gpn/sn74HC86" H 2800 2250 50  0001 C CNN
	2    2800 2250
	1    0    0    -1  
$EndComp
Wire Wire Line
	3100 2250 3850 2250
Wire Wire Line
	3850 1750 3550 1750
Wire Wire Line
	3550 1750 3550 1650
Wire Wire Line
	3550 1650 3500 1650
Text Label 3500 1650 0    50   ~ 0
OPTCLK
Wire Wire Line
	4500 2050 4000 2050
Wire Wire Line
	4000 2050 4000 2000
$Comp
L Device:C_Small C7
U 1 1
P 11250 7100
F 0 "C7" H 11342 7146 50  0000 L CNN
F 1 "100nF" H 11342 7055 50  0000 L CNN
F 2 "Capacitor_SMD:C_0603_1608Metric_Pad1.08x0.95mm_HandSolder" H 11250 7100 50  0001 C CNN
F 3 "~" H 11250 7100 50  0001 C CNN
	1    11250 7100
	1    0    0    -1  
$EndComp
Wire Wire Line
	10800 6850 11250 6850
Wire Wire Line
	11250 6850 11250 7000
Wire Wire Line
	11250 7200 11250 7300
Wire Wire Line
	11250 7300 10800 7300
$EndSCHEMATC
